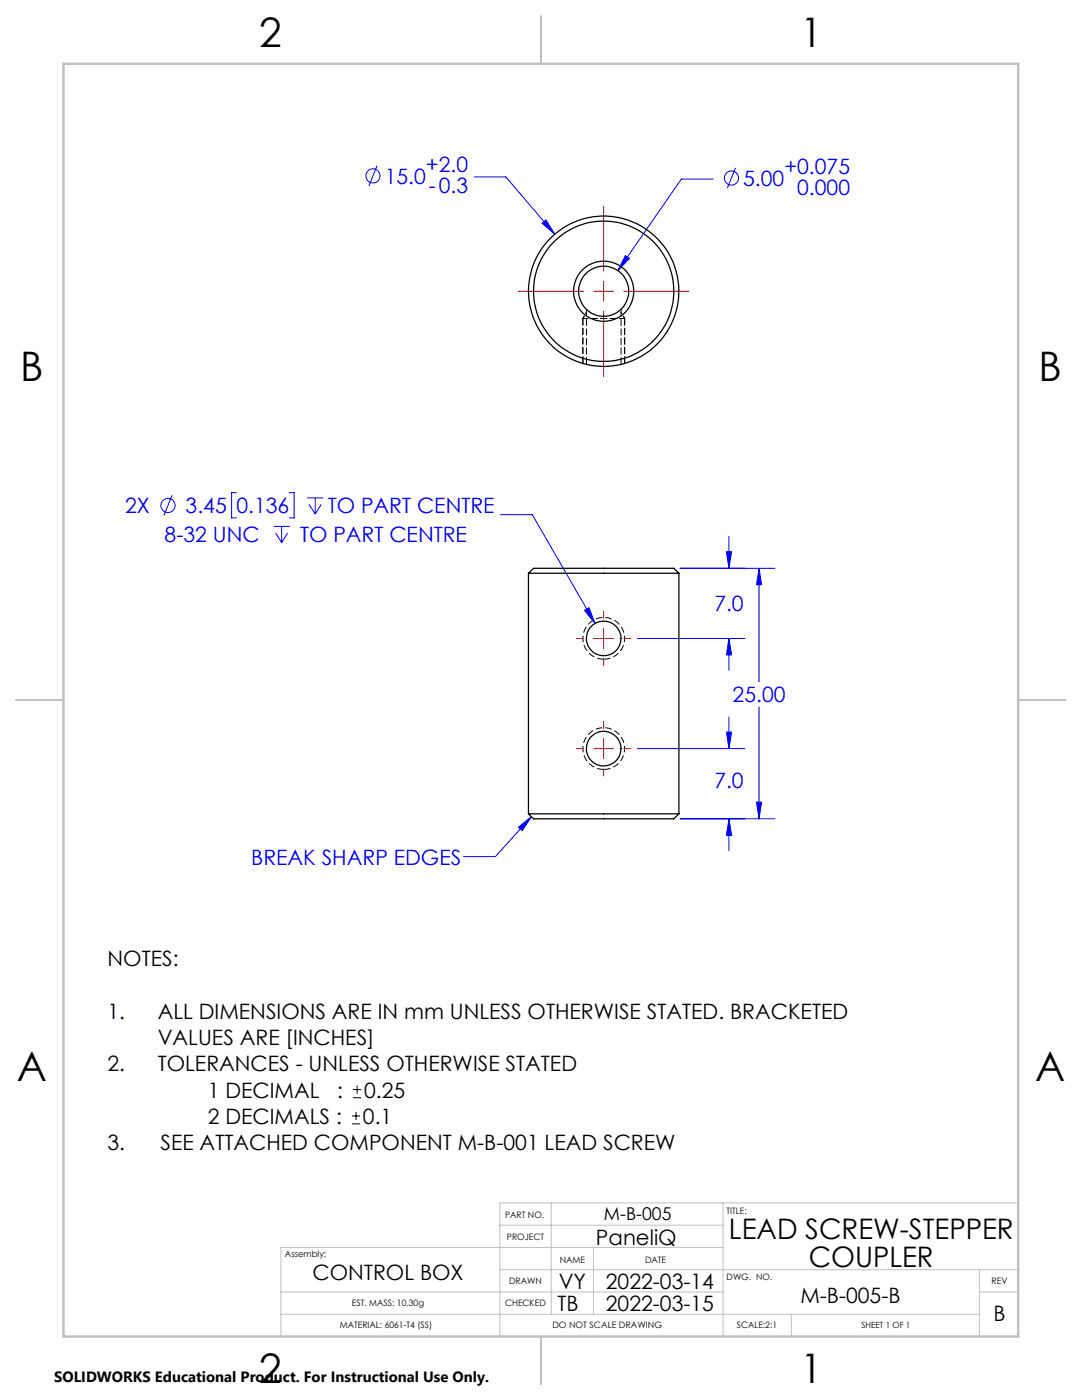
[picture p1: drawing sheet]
<svg xmlns="http://www.w3.org/2000/svg" width="216mm" height="279mm" viewBox="0 0 216 279" stroke-linecap="round" stroke-linejoin="round" font-family="sans-serif">
<g fill="none" stroke="#00f" stroke-width=".2">
<path d="M75.2 33.1l-1.6 4M94.6 35.3h6.3l9.8 11.4M142.3 35.7h-6.3l-12.7 18.3M146.8 33.5l-1.7 4M108.2 44.6l.7-.7 1.8 2.8zM124.8 51l.8 .6-2.3 2.4zM34.3 98.8l-1.6 4.1M47.2 98.3h-1v5.1h1M57.7 98.3h1v5.1h-1M61.3 99.4h3.2M62.9 99.4v3.2M54.6 105.1h3.2"/>
<path d="M55 106.4l1.2 1.9M56.2 105.1v3.2M57.4 106.4l-1.2 1.9M61.7 100.6l1.2 2M64.1 100.6l-1.2 2M99.9 102.7h6.3l12.5 21.7M135.7 113.4h18.9M145 110.1h1l-.5 3.3zM145.5 107.1v6.3M151.4 113.4l.6 3.3h-1zM151.4 113.4v22.7M116.6 121.8l.9-.5 1.2 3.1z"/>
<path d="M127.2 127.4h21.4M145.5 127.4l.5 3.3h-1zM145.5 127.4v6.4M127.2 149.4h21.4M145 146.1h1l-.5 3.3zM145.5 143.1v6.3M151.4 141.1v22.3M103.4 165.1l2.6-2.1-1.8 2.8zM106 163l-7.2 8h-6.3M135.7 163.4h18.9M145.5 163.4l.5 3.3h-1zM145.5 163.4v6.4"/>
<path d="M151 160.1h1l-.6 3.3z"/>
<circle cx="74.4" cy="35.1" r="1.41"/>
<circle cx="145.9" cy="35.5" r="1.41"/>
<circle cx="33.5" cy="100.9" r="1.42"/>
</g>
<path d="M70.4 219.1h1.7M70.4 217.5h1.7M71.3 216.6v1.7M70.2 224.3h1.7M70.2 222.7h1.7M71 221.9v1.6" fill="none" stroke="#000" stroke-width=".2"/>
<path d="M120.5 131.6a4.2 4.2 0 0 1-3.7-6.2 4.2 4.2 0 0 1 7.2-.3 4.2 4.2 0 0 1-3.2 6.4l-.3 .1M120.5 153.6a4.2 4.2 0 0 1-3.7-6.2 4.2 4.2 0 0 1 7.2-.3 4.2 4.2 0 0 1-3.2 6.4l-.3 .1" fill="none" stroke="#000" stroke-width=".2" stroke-dasharray="1.3 .6" stroke-dashoffset="-.1" stroke-linecap="butt"/>
<path d="M56.1 257.8h88.2M99.7 253.4h103.5M99.7 244.5h44.6M110 240.1v22.2M118.4 249v13.3M144.3 240.1v26.6M144.3 249h-88.2v17.7M195.4 253.4v13.3M195.4 257.8h7.8M203.2 240.1h-103.5v26.6M56.1 262.3h139.3M157.9 262.3v4.4" fill="none" stroke="#c0c0c0" stroke-width=".2"/>
<path d="M108 3.2v9.5M3.1 139.7h9.6M203.2 139.7h9.5M108 266.7v9.6" fill="none" stroke="#c0c0c0" stroke-width=".25"/>
<path d="M12.7 12.7h190.5v254h-190.5z" fill="none" stroke="#c0c0c0" stroke-width=".5"/>
<path d="M116.3 72.5v-8.9M124.6 72.5v-8.9" fill="none" stroke="#000" stroke-width=".2" stroke-dasharray="1.3 .6"/>
<path d="M116.3 63.6l.7-1.3M124.6 63.6l-.7-1.3" fill="none" stroke="#000" stroke-width=".2" stroke-dasharray="1.3 .6" stroke-dashoffset=".7"/>
<path d="M124.6 63.6h-8.3" fill="none" stroke="#000" stroke-width=".2" stroke-dasharray="1.3 .6" stroke-dashoffset=".3"/>
<g fill="none" stroke="#f00" stroke-width=".2">
<path d="M103.5 58.1h13M118.5 58.1h3.9M120.4 41.1v13M120.4 56.1v4M124.5 58.1h12.9M120.4 62.1v13M115 127.4h1.5M118.5 127.4h3.9M120.4 122v1.4M120.4 125.4v4M120.4 131.4v1.5M124.5 127.4h1.4"/>
<path d="M115 149.4h1.5M118.5 149.4h3.9M120.4 144v1.4M120.4 147.4v4M120.4 153.4v1.5M124.5 149.4h1.4"/>
</g>
<g fill="#00f">
<path d="M103.4 165.1l2.6-2.1-1.8 2.8z"/>
<path d="M116.6 121.8l2.1 2.6-1.2-3.1zM151.4 113.4l.6 3.3h-1zM151 160.1h1l-.6 3.3zM145.5 163.4l.5 3.3h-1zM145 146.1h1l-.5 3.3zM145 110.1h1l-.5 3.3zM145.5 127.4l.5 3.3h-1zM124.8 51l-1.5 3 2.3-2.4zM108.2 44.6l2.5 2.1-1.8-2.8z"/>
</g>
<g fill="none" stroke="#000" stroke-width=".25">
<path d="M105.4 114.4h30.1M105.4 114.4l1.1-1h27.9l1.1 1M105.4 114.4v48M135.5 114.4v48M105.4 162.4h30.1M105.4 162.4l1.1 1h27.9l1.1-1"/>
<circle cx="120.5" cy="58.1" r="15"/>
<circle cx="120.5" cy="58.1" r="6"/>
<circle cx="120.5" cy="58.1" r="5"/>
<circle cx="120.5" cy="58.1" r="14"/>
<circle cx="120.5" cy="127.4" r="3.4"/>
<circle cx="120.4" cy="149.4" r="3.5"/>
</g>
<path d="M117 61.7v11M123.9 72.7v-11" fill="none" stroke="#000" stroke-width=".2" stroke-dasharray="1.3 .6" stroke-dashoffset="-.1"/>
<g font-size="8.1">
<text x="51.7" y="9.3">2</text>
<text x="159.7" y="9.3">1</text>
<text x="4" y="76">B</text>
<text x="207.2" y="76">B</text>
<text x="3.3" y="215.7">A</text>
<text x="206.5" y="215.7">A</text>
<text x="51.7" y="276">2</text>
<text x="159.7" y="276">1</text>
</g>
<g font-size="5.6">
<text x="145.4" y="247.3">LEAD SCREW-STEPPER</text>
<text x="161.4" y="252.9">COUPLER</text>
</g>
<g font-size="4.2" fill="#00f">
<text x="85" y="34.4">+2.0</text>
<text x="156.5" y="34.8">+0.075</text>
<text x="76.8" y="36.6">15.0</text>
<text x="85.6" y="38.5">-0.3</text>
<text x="148.3" y="37.1">5.00</text>
<text x="159.1" y="38.9">0.000</text>
<text x="25" y="102.4">2X</text>
<text x="37" y="102.4">3.45</text>
<text x="47.2" y="102.4">0.136</text>
<text x="65.4" y="102.4">TO PART CENTRE</text>
<text x="32.8" y="108.1">8-32 UNC</text>
<text x="59.9" y="108.1">TO PART CENTRE</text>
<text x="142.5" y="122">7.0</text>
<text x="146.2" y="140.2">25.00</text>
<text x="142.5" y="157.4">7.0</text>
<text x="50.1" y="172.5">BREAK SHARP EDGES</text>
</g>
<g font-size="4.2">
<text x="21.5" y="192.9">NOTES:</text>
<text x="21.5" y="203.3">1.</text>
<text x="31.5" y="203.3">ALL DIMENSIONS ARE IN mm UNLESS OTHERWISE STATED. BRACKETED</text>
<text x="31.5" y="208.6">VALUES ARE [INCHES]</text>
<text x="21.5" y="213.8">2.</text>
<text x="31.5" y="213.8">TOLERANCES - UNLESS OTHERWISE STATED</text>
<text x="41.5" y="219">1 DECIMAL</text>
<text x="67.3" y="219">:</text>
<text x="72.7" y="219">0.25</text>
<text x="41.5" y="224.3">2 DECIMALS :</text>
<text x="72.4" y="224.3">0.1</text>
<text x="21.5" y="229.5">3.</text>
<text x="32" y="229.5">SEE ATTACHED COMPONENT M-B-001 LEAD SCREW</text>
<text x="118.9" y="248.4">PaneliQ</text>
<text x="62.4" y="255.4">CONTROL BOX</text>
<text x="111.5" y="257.3">VY</text>
<text x="120.9" y="257.3">2022-03-14</text>
<text x="111.2" y="261.7">TB</text>
<text x="120.9" y="261.7">2022-03-15</text>
<text x="159.7" y="260">M-B-005-B</text>
<text x="198.2" y="263.6">B</text>
</g>
<text font-size="3.5" x="120.5" y="243.5">M-B-005</text>
<text font-size="3" x="10.8" y="275.7">SOLIDWORKS Educational Product. For Instructional Use Only.</text>
<g font-size="1.8">
<text x="100.8" y="243.2">PART NO.</text>
<text x="145" y="242.3">TITLE:</text>
<text x="56.9" y="250.8">Assembly:</text>
<text x="101.1" y="247.4">PROJECT</text>
<text x="111.7" y="252">NAME</text>
<text x="128.7" y="252">DATE</text>
<text x="101.6" y="256.2">DRAWN</text>
<text x="145" y="255.4">DWG. NO.</text>
<text x="197.8" y="256.2">REV</text>
<text x="70.2" y="260.7">EST. MASS: 10.30g</text>
<text x="100.8" y="260.7">CHECKED</text>
<text x="67.8" y="265.1">MATERIAL: 6061-T4 (SS)</text>
<text x="110.2" y="265.1">DO NOT SCALE DRAWING</text>
<text x="147" y="265.1">SCALE:2:1</text>
</g>
<text font-size="1.7" x="171.9" y="265">SHEET 1 OF 1</text>
</svg>
